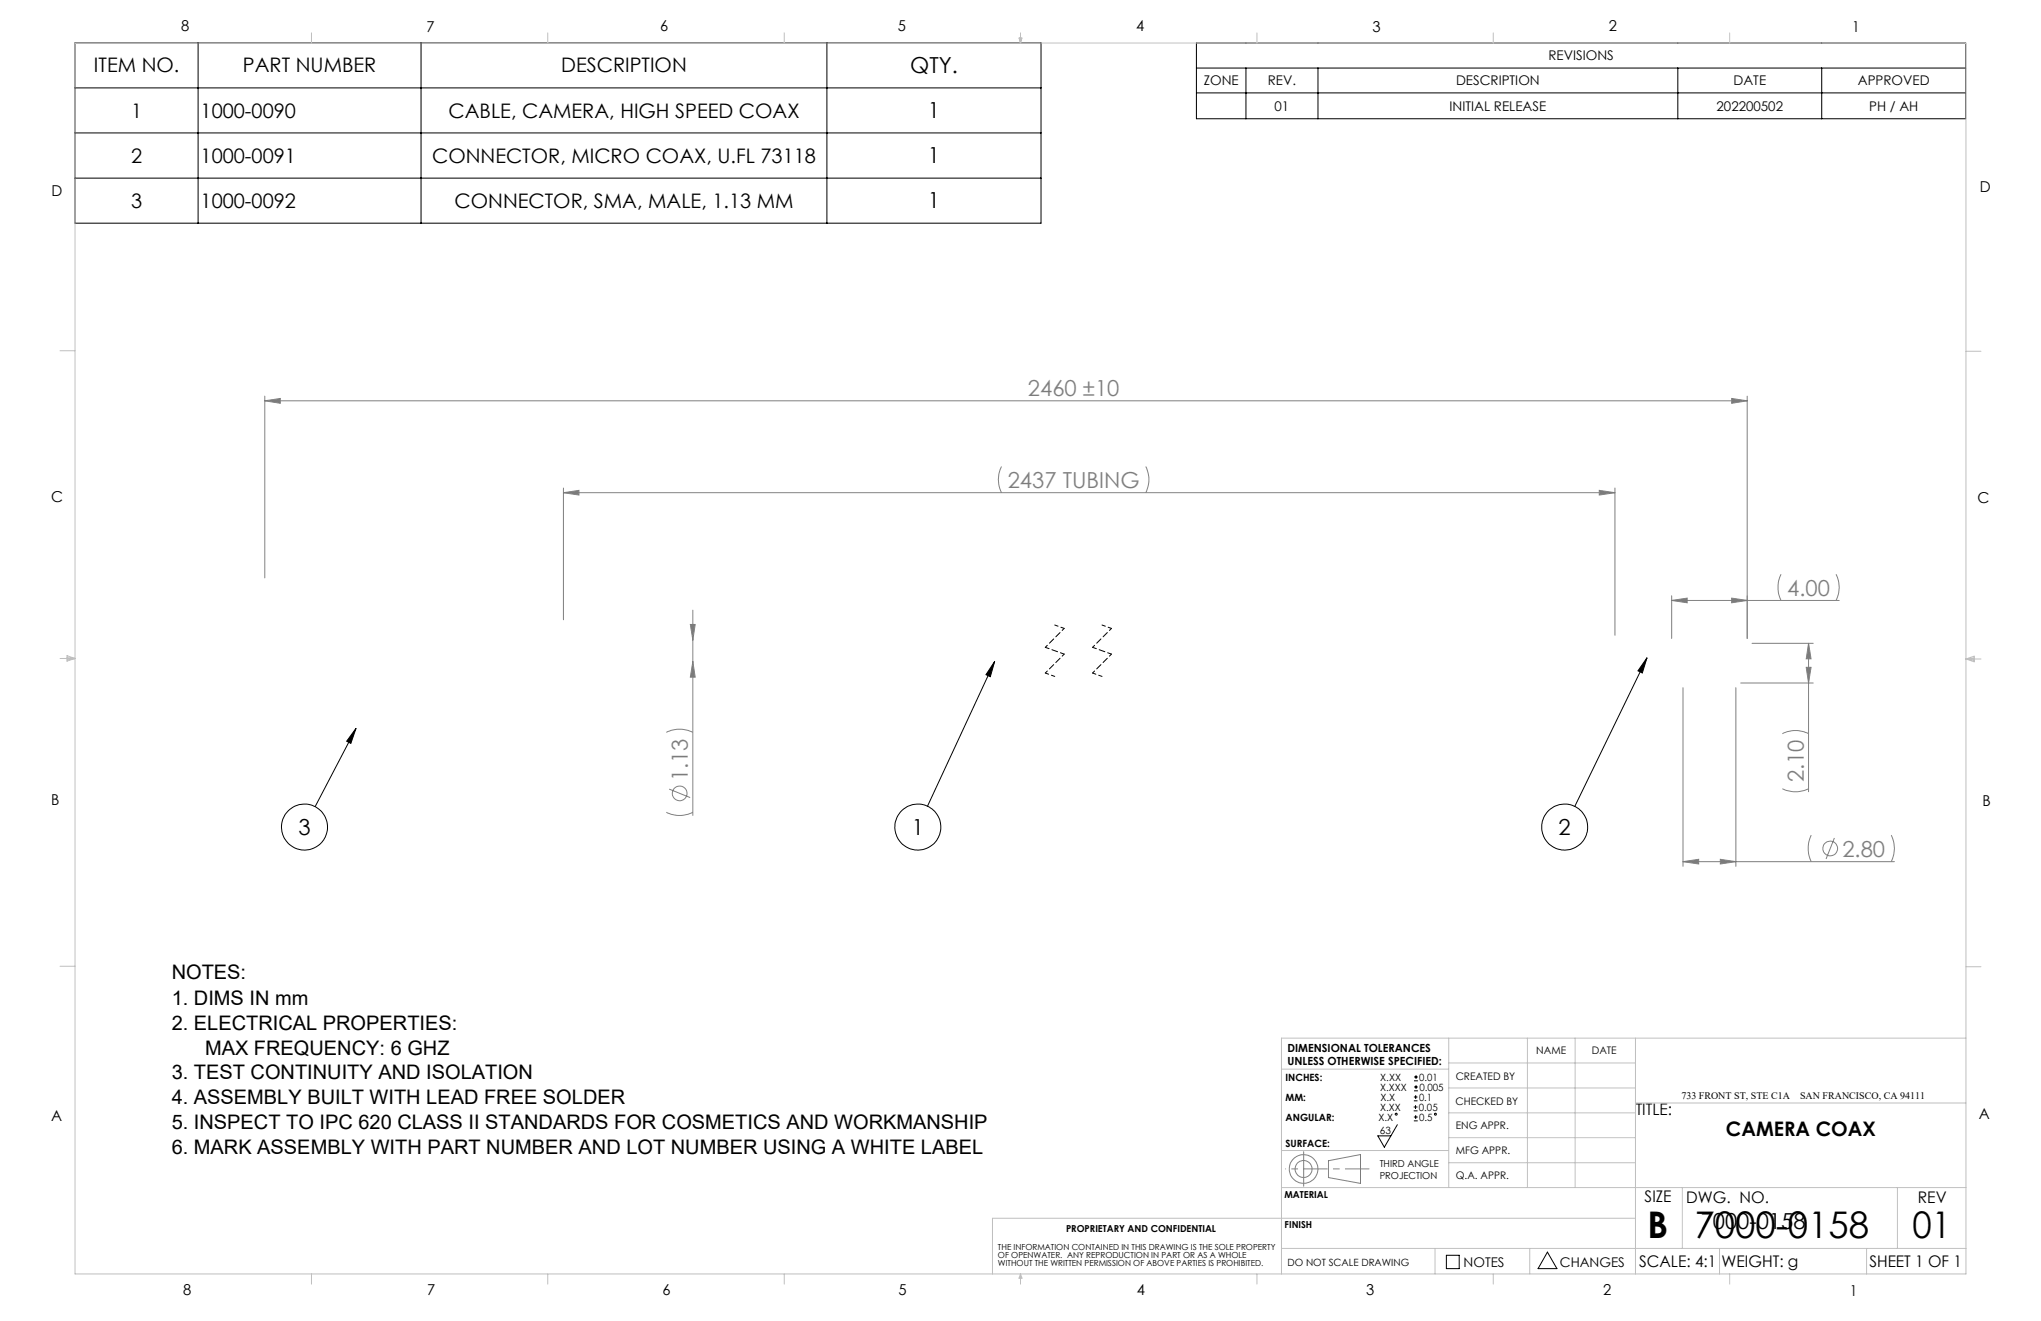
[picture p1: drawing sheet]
<svg xmlns="http://www.w3.org/2000/svg" width="432mm" height="279mm" viewBox="0 0 432 279" stroke-linecap="round" stroke-linejoin="round" font-family="sans-serif">
<g fill="none" stroke="#808080" stroke-width=".21">
<path d="M56 84.8l3.3-.5v1zM56 83.8v38.4M56 84.8h313.6M211.9 98.7a6.1 6.1 0 0 0 0 5.5M242.4 98.7a6.1 6.1 0 0 1 0 5.5M366.4 84.3l3.2 .5-3.2 .5zM369.6 83.8v51.2M119.2 104.2l3.3-.5v1zM119.2 103.2v27.9M119.2 104.2h222.5M338.3 103.7l3.4 .5-3.4 .5zM341.7 103.2v31.2"/>
<path d="M146.1 132.1h1l-.5 3.3zM146.6 129v43.5M146.6 139.9l.5 3.3h-1zM353.7 127l3.2-.5v1zM353.7 126v9M353.7 127h35.4M366.4 126.5l3.2 .5-3.2 .5zM370.7 136.1h12.9M376.8 121.5a6.4 6.4 0 0 0 0 5.5M382.6 136.1l.6 3.2h-1.1zM382.6 136.1v31.4M388.4 121.5a6.1 6.1 0 0 1 0 5.5"/>
<path d="M141 154.9a6.2 6.2 0 0 1 5.6 0M356.1 145.5v37.7M367.2 145.5v37.7M368.3 144.5h15.3M377.1 155.2a6.1 6.1 0 0 1 5.5 0M382.1 141.1h1.1l-.6 3.4zM141 171.8a6.2 6.2 0 0 0 5.6 0M141.6 166.9l4.4 1.8M377.1 166.8a6.4 6.4 0 0 0 5.5 0M383.2 176.6a6.5 6.5 0 0 0 0 5.6M388.1 177.2l-1.8 4.5M400.1 176.6a6.2 6.2 0 0 1 0 5.6"/>
<path d="M356.1 182.2l3.3-.4v.9zM356.1 182.2h44.7M364 181.8l3.2 .4-3.2 .5zM281.1 245.5l6.7-1.3v6.1l-6.7-1.2z"/>
<circle cx="143.8" cy="167.8" r="1.55"/>
<circle cx="387.2" cy="179.5" r="1.56"/>
<circle cx="275.8" cy="247.3" r="1.8"/>
<circle cx="275.8" cy="247.3" r="3"/>
</g>
<g fill="none" stroke="#000" stroke-width=".21">
<path d="M15.9 9.1h204.3v38.1h-204.3zM15.9 18.6h204.3M41.9 9.1v38.1M89.1 9.1v38.1M174.9 9.1v38.1M253.1 9.1h162.8v16h-162.8zM253.1 14.4h162.8M253.1 19.6h162.8M263.6 14.4v10.7M278.8 14.4v10.7M355 14.4v10.7M385.4 14.4v10.7"/>
<path d="M15.9 28.1h204.3M15.9 37.7h204.3M210.4 139.9l-14.2 30.6M210.4 139.9l-.9 3.2-.9-.4zM348.4 139.1l-15.2 31.5M348.4 139.1l-.9 3.2-1-.4zM75.3 154.1l-8.6 16.5M75.3 154.1l-1.1 3.1-.9-.4zM295.6 237.9l-2.7 4.7-1.4-2.4h2.8M299.1 234.9h.8M299.1 234.1h.8M299.1 232.8h.8"/>
<path d="M299.1 232h.8M299.1 237.1h.8M299.1 236.3h.8M299.2 228.6h.8M299.2 227.8h.8M299.2 230.7h.8M299.2 229.9h.8M299.5 233.8v.8M299.5 231.6v.8M299.5 235.9v.8M299.6 227.4v.8M299.6 229.5v.8"/>
<path d="M306 265.5h2.7v2.8h-2.7zM327.4 264.8l2 3.5h-4z"/>
<circle cx="64.4" cy="174.9" r="4.9"/>
<circle cx="194.2" cy="174.9" r="4.9"/>
<circle cx="331" cy="174.9" r="4.9"/>
<circle cx="295.4" cy="235.7" r=".2"/>
<circle cx="303.7" cy="235.7" r=".2"/>
</g>
<path d="M223.1 132.2l2 .7M233.1 132.2l2 .7M221.1 142.3l2 .8M231.1 142.3l2 .8" fill="none" stroke="#000" stroke-width=".21" stroke-dasharray="1.3 .6" stroke-dashoffset=".5"/>
<path d="M225.1 132.9l-4 4M225.1 138.3l-4 4M235.1 132.9l-4 4M235.1 138.3l-4 4" fill="none" stroke="#000" stroke-width=".21" stroke-dasharray="1.3 .6" stroke-dashoffset=".7"/>
<path d="M221.1 136.9l4 1.4M231.1 136.9l4 1.4" fill="none" stroke="#000" stroke-width=".21" stroke-dasharray="1.3 .6" stroke-dashoffset=".4"/>
<path d="M275.8 247.2h13.8" fill="none" stroke="#808080" stroke-width=".21" stroke-dasharray="15.2 1.3 1.3 1.3" stroke-dashoffset="10.2"/>
<path d="M275.8 247.2v-3.6M275.8 247.2v3.7" fill="none" stroke="#808080" stroke-width=".21" stroke-dasharray="15.2 1.3 1.3 1.3"/>
<path d="M275.8 247.2h-3.8" fill="none" stroke="#808080" stroke-width=".21" stroke-dasharray="15.2 1.3 1.3 1.3" stroke-dashoffset="15.2"/>
<g fill="none" stroke="#c0c0c0" stroke-width=".21">
<path d="M15.9 9.1h400v260.4h-400zM65.9 6.9v2.2M115.9 6.9v2.2M165.9 6.9v2.2M215.6 8h.6l-.3 1.1zM215.7 8l.2 1.1M215.9 6.9v2.2M216 8l-.1 1.1M265.9 6.9v2.2M315.9 6.9v2.2M365.9 6.9v2.2M12.7 74.2h3.2"/>
<path d="M415.9 74.3h3.2M12.7 139.3h3.2M14.2 139.1l1.7 .2M14.2 138.7l1.7 .6-1.7 .5zM15.9 139.3l-1.7 .3M415.9 139.4h3.2M415.9 139.4l1.8-.6v1.2zM415.9 139.4l1.8 .3M417.7 139.2l-1.8 .2M12.7 204.4h3.2M306.5 219.6v31.6M323.1 219.6v31.6"/>
<path d="M333.2 219.6v31.6M346 219.6v49.9M415.9 204.5h3.2M415.9 219.6h-144.8v49.9M271.1 226.1h35.4M306.5 235.4h39.5M306.5 230.1h39.5M306.5 224.8h39.5M346 233.3h69.9M271.1 251.2h144.8M271.1 243.3h35.4M306.5 245.9h39.5"/>
<path d="M306.5 240.6h39.5M346 257.7h-136v11.8M355.9 251.2v12.9M401.4 251.2v12.9M65.9 269.5v2.1M115.9 269.5v2.1M165.9 269.5v2.1M215.9 269.5v2.1M215.9 269.5l.3 .8h-.6zM265.9 269.5v2.1M271.1 264.1h144.8M303.6 264.1v5.4"/>
<path d="M315.9 269.5v2.1M323.6 264.1v5.4M363.8 264.1v5.4M365.9 269.5v2.1M394.9 264.1v5.4"/>
</g>
<path d="M75.3 154.1l-1.1 3.1-.9-.4zM210.4 139.9l-.9 3.2-.9-.4zM348.4 139.1l-.9 3.2-1-.4z" fill="#000"/>
<g fill="#808080">
<path d="M338.3 103.7l3.4 .5-3.4 .5zM119.2 104.2l3.3-.5v1z"/>
<path d="M56 84.8l3.3-.5v1zM366.4 84.3l3.2 .5-3.2 .5zM356.1 182.2l3.3-.4v.9zM364 181.8l3.2 .4-3.2 .5z"/>
<path d="M366.4 126.5l3.2 .5-3.2 .5zM353.7 127l3.2-.5v1z"/>
<path d="M382.1 141.1h1.1l-.6 3.4zM382.6 136.1l.6 3.2h-1.1z"/>
<path d="M146 132.1h1.1l-.5 3.3zM146.6 139.9l.5 3.3h-1.1z"/>
</g>
<g font-size="7.8">
<text x="348.5" y="261.9">B</text>
<text x="358.5" y="261.9">7000-0158</text>
<text x="404.6" y="261.8">01</text>
</g>
<g font-size="4.7">
<text x="192.6" y="15.5">QTY.</text>
<text x="196.3" y="25">1</text>
<text x="196.3" y="34.6">1</text>
<text x="196.3" y="44.1">1</text>
<text x="63.1" y="176.5">3</text>
<text x="192.9" y="176.5">1</text>
<text x="329.8" y="176.5">2</text>
<text x="359.8" y="259.9">7000-0158</text>
</g>
<g font-size="4.7" fill="#808080">
<text x="217.5" y="83.7">2460 ±10</text>
<text x="213.2" y="103.2">2437 TUBING</text>
<text x="378.1" y="126">4.00</text>
<text x="145.5" y="165.2" transform="rotate(-90 145.5 165.2)">1.13</text>
<text x="381.6" y="165.5" transform="rotate(-90 381.6 165.5)">2.10</text>
<text x="389.8" y="181.2">2.80</text>
</g>
<g font-size="4.2">
<text x="19.9" y="15.3">ITEM NO.</text>
<text x="51.4" y="15.3">PART NUMBER</text>
<text x="118.7" y="15.3">DESCRIPTION</text>
<text x="27.7" y="24.9">1</text>
<text x="42.4" y="24.9">1000-0090</text>
<text x="94.9" y="24.9">CABLE, CAMERA, HIGH SPEED COAX</text>
<text x="27.7" y="34.4">2</text>
<text x="42.4" y="34.4">1000-0091</text>
<text x="91.4" y="34.4">CONNECTOR, MICRO COAX, U.FL 73118</text>
<text x="27.7" y="43.9">3</text>
<text x="42.4" y="43.9">1000-0092</text>
<text x="96.2" y="43.9">CONNECTOR, SMA, MALE, 1.13 MM</text>
<text x="36.3" y="207.1">NOTES:</text>
<text x="36.3" y="212.6">1. DIMS IN mm</text>
<text x="36.3" y="217.9">2. ELECTRICAL PROPERTIES:</text>
<text x="43.4" y="223.1">MAX FREQUENCY: 6 GHZ</text>
<text x="36.3" y="228.3">3. TEST CONTINUITY AND ISOLATION</text>
<text x="36.3" y="233.5">4. ASSEMBLY BUILT WITH LEAD FREE SOLDER</text>
<text x="36.3" y="238.8">5. INSPECT TO IPC 620 CLASS II STANDARDS FOR COSMETICS AND WORKMANSHIP</text>
<text x="36.3" y="244">6. MARK ASSEMBLY WITH PART NUMBER AND LOT NUMBER USING A WHITE LABEL</text>
<text x="365.2" y="240.3">CAMERA COAX</text>
</g>
<g font-size="3.4">
<text x="346.1" y="235.9">TITLE:</text>
<text x="347.9" y="254.3">SIZE</text>
<text x="356.7" y="254.4">DWG. NO.</text>
<text x="405.7" y="254.5">REV</text>
<text x="346.8" y="267.9">SCALE: 4:1</text>
<text x="364.2" y="267.9">WEIGHT: g</text>
<text x="395.5" y="267.9">SHEET 1 OF 1</text>
</g>
<g font-size="3.2">
<text x="38.3" y="6.7">8</text>
<text x="90.2" y="6.7">7</text>
<text x="139.7" y="6.5">6</text>
<text x="190" y="6.5">5</text>
<text x="240.4" y="6.5">4</text>
<text x="290.4" y="6.7">3</text>
<text x="340.4" y="6.5">2</text>
<text x="391.9" y="6.7">1</text>
<text x="10.9" y="41.6">D</text>
<text x="418.9" y="40.7">D</text>
<text x="10.9" y="106.3">C</text>
<text x="418.4" y="106.4">C</text>
<text x="10.8" y="170.2">B</text>
<text x="419.4" y="170.6">B</text>
<text x="10.8" y="237.2">A</text>
<text x="418.6" y="236.8">A</text>
<text x="38.8" y="273.8">8</text>
<text x="90.4" y="273.8">7</text>
<text x="140.2" y="273.8">6</text>
<text x="190.1" y="273.9">5</text>
<text x="240.5" y="273.8">4</text>
<text x="289" y="273.9">3</text>
<text x="339.1" y="273.8">2</text>
<text x="391.4" y="274.1">1</text>
</g>
<g font-size="2.8">
<text x="327.6" y="12.8">REVISIONS</text>
<text x="254.7" y="18.1">ZONE</text>
<text x="268.2" y="18.1">REV.</text>
<text x="269.7" y="23.4">01</text>
<text x="306.7" y="23.4">INITIAL RELEASE</text>
<text x="308" y="18.1">DESCRIPTION</text>
<text x="363.2" y="23.4">202200502</text>
<text x="366.7" y="18.1">DATE</text>
<text x="393.1" y="18.1">APPROVED</text>
<text x="395.4" y="23.4">PH / AH</text>
<text x="309.6" y="268">NOTES</text>
<text x="330" y="268">CHANGES</text>
</g>
<g font-size="2.4">
<text x="272.4" y="222.5">DIMENSIONAL TOLERANCES</text>
<text x="272.4" y="225.3">UNLESS OTHERWISE SPECIFIED:</text>
</g>
<g font-size="2.2">
<text x="325" y="222.9">NAME</text>
<text x="336.8" y="222.9">DATE</text>
<text x="308" y="233.6">CHECKED BY</text>
<text x="308" y="228.4">CREATED BY</text>
<text x="308" y="238.8">ENG APPR.</text>
<text x="308" y="244">MFG APPR.</text>
<text x="308" y="249.3">Q.A. APPR.</text>
</g>
<g font-size="2.1">
<text x="272" y="228.6">INCHES:</text>
<text x="272" y="232.8">MM:</text>
<text x="292" y="230.7">X.XXX</text>
<text x="292" y="228.6">X.XX</text>
<text x="292.1" y="232.8">X.X</text>
<text x="300.2" y="232.8">0.1</text>
<text x="300.3" y="228.6">0.01</text>
<text x="300.3" y="230.7">0.005</text>
<text x="355.7" y="232.4">733 FRONT ST, STE C1A</text>
<text x="380.8" y="232.4">SAN FRANCISCO, CA 94111</text>
<text x="272" y="237">ANGULAR:</text>
<text x="291.6" y="237">X.X</text>
<text x="291.9" y="239.8">63</text>
<text x="292" y="234.9">X.XX</text>
<text x="300.2" y="234.9">0.05</text>
<text x="300.2" y="237">0.5</text>
<text x="272" y="242.6">SURFACE:</text>
<text x="272.4" y="267.8">DO NOT SCALE DRAWING</text>
</g>
<g font-size="2">
<text x="291.9" y="246.8">THIRD ANGLE</text>
<text x="291.9" y="249.3">PROJECTION</text>
<text x="271.7" y="253.4">MATERIAL</text>
<text x="225.5" y="260.6">PROPRIETARY AND CONFIDENTIAL</text>
<text x="271.8" y="259.7">FINISH</text>
</g>
<g font-size="1.8">
<text x="211.1" y="264.3">THE INFORMATION CONTAINED IN THIS DRAWING IS THE SOLE PROPERTY</text>
<text x="211.1" y="266.1">OF OPENWATER. ANY REPRODUCTION IN PART OR AS A WHOLE</text>
<text x="211.1" y="267.8">WITHOUT THE WRITTEN PERMISSION OF ABOVE PARTIES IS PROHIBITED.</text>
</g>
</svg>
